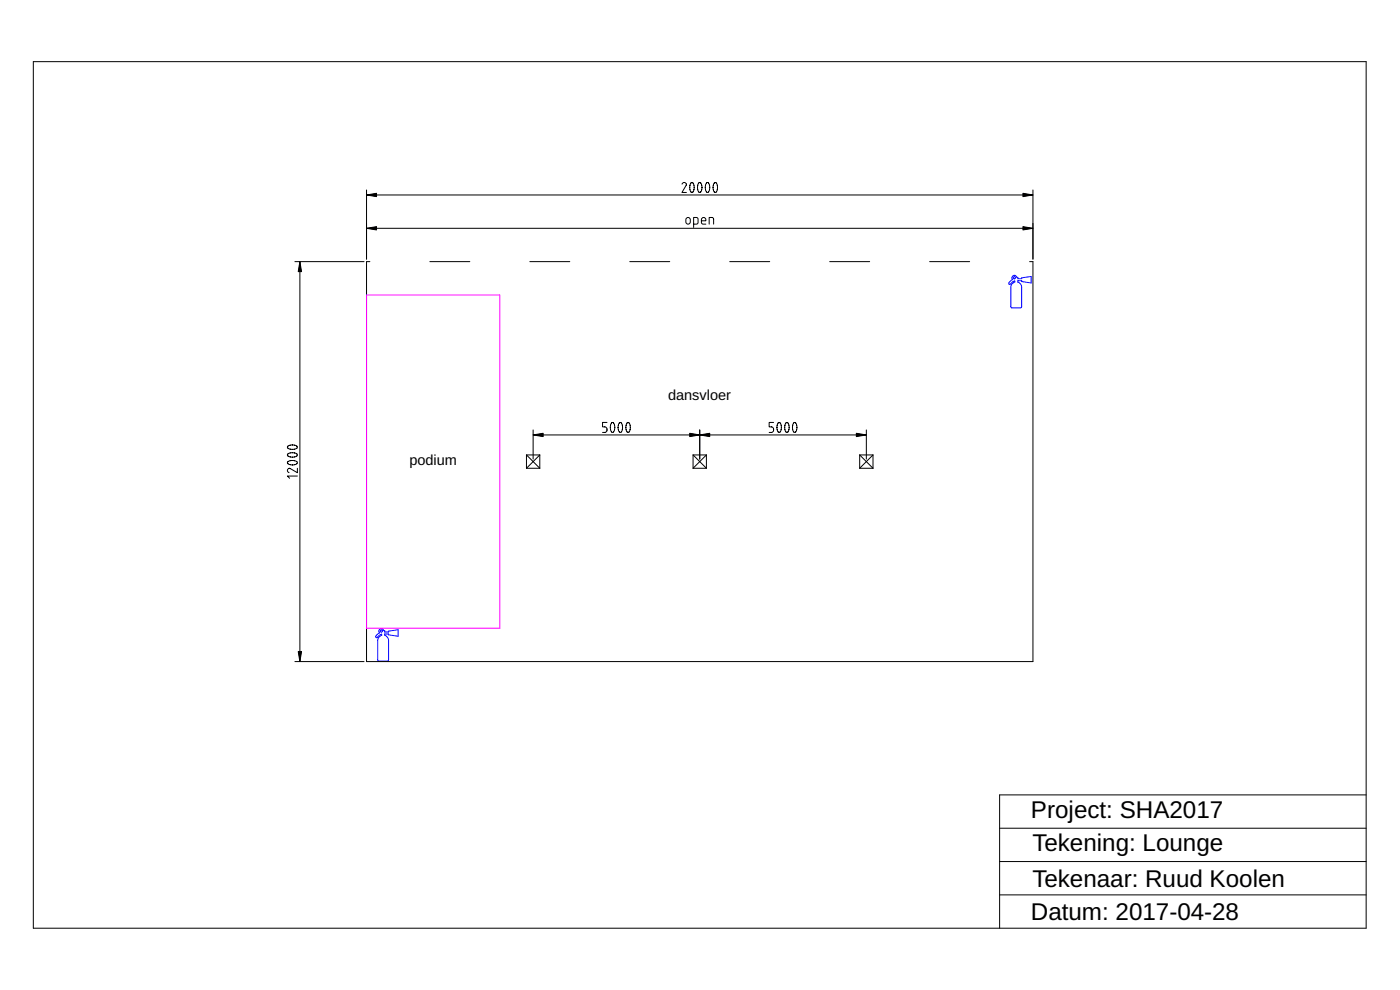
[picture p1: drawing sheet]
<svg xmlns="http://www.w3.org/2000/svg" width="420mm" height="297mm" viewBox="0 0 420 297" stroke-linecap="round" stroke-linejoin="round" font-family="sans-serif">
<g fill="none" stroke="#000" stroke-width=".3">
<path d="M10 18.5h400v260h-400zM110 57v20.8M110 58.5h200M204.7 55.2a.65 .65 0 0 1 .8-.5 .65 .65 0 0 1 .5 .8l-1.3 2.3h1.3M207.4 57.6l.3 .2 .3-.2M208 57.6l.3-.7a2.16 2.16 0 0 0-.6-2.2l-.5 .4-.2 .7 .1 1.1 .3 .7M209.7 57.6l.3 .2 .3-.2M210.3 57.6l.3-.7a2.16 2.16 0 0 0-.6-2.2l-.4 .4-.2 .7v1.1l.3 .7M212 57.6l.3 .2 .3-.2M212.6 57.6l.3-.7a2.16 2.16 0 0 0-.6-2.2l-.4 .4-.2 .7v1.1l.3 .7M214.4 57.6l.3 .2 .3-.2M215 57.6l.3-.7a2.16 2.16 0 0 0-.6-2.2l-.5 .4-.2 .7 .1 1.1 .3 .7"/>
<path d="M310 57v20.8M88.5 78.5h20.8M90 78.5v120M110 68.5h200M111 78.5h-1v120h200v-120h-1M129 78.5h12M159 78.5h12M189 78.5h12M206 65.4l.5-.1 .5 .1 .2 1.2a.67 .67 0 0 1-.7 .6 .67 .67 0 0 1-.7-.6zM208.2 67.2h.8l.4-.2 .1-1.2-.2-.5h-1.1v3M210.5 66.2h1.3a.7 .7 0 0 0-.4-.9 .7 .7 0 0 0-.9 .6l.1 1.1 .4 .2h.8M212.8 67.2v-1.9h.9l.4 .2 .1 1.7"/>
<path d="M219 78.5h12M249 78.5h12M279 78.5h12M86.4 138.5l.7-.3h1.1l.7 .2 .4 .4-.6 .6-1.4 .1-.9-.4-.2-.3zM86.4 136.2l.7-.3h1.1l.7 .2 .4 .4-.6 .5-1.4 .1-.9-.3-.2-.3zM86.4 133.9l.7-.3 1.1-.1 .7 .2 .4 .5-.6 .5-1.4 .1-.9-.3-.2-.3zM158 136.5v4M158 136.5h4M158 136.5l4 4M160 130.5h100M160 129v8.8M162 136.5v4"/>
<path d="M162 136.5l-4 4M182.2 126.8h-1.4v1.3h.7a.85 .85 0 0 1 .7 .8 .85 .85 0 0 1-.7 .8h-.7M183.5 126.9l.5-.1 .5 1-.1 1.4-.6 .5-.4-.3-.2-.7v-1.1zM185.9 126.9l.4-.1 .5 1-.1 1.4-.5 .5-.5-.3-.2-.7 .1-1.1zM188.2 126.9l.5-.1 .4 1-.1 1.4-.5 .5-.4-.3-.2-.7v-1.1zM208 136.5v4M208 136.5h4M208 136.5l4 4M210 129v8.8M212 136.5v4M212 136.5l-4 4M232.2 126.8h-1.4v1.3h.7a.85 .85 0 0 1 .7 .8 .85 .85 0 0 1-.7 .8h-.7"/>
<path d="M233.5 126.9l.5-.1 .5 1-.1 1.4-.6 .5-.4-.3-.2-.7v-1.1zM235.9 126.9l.4-.1 .5 1-.1 1.4-.5 .5-.5-.3-.2-.7 .1-1.1zM238.2 126.9l.5-.1 .4 1-.1 1.4-.5 .5-.4-.3-.2-.7v-1.1zM258 136.5v4M258 136.5h4M258 136.5l4 4M260 129v8.8M262 136.5v4M262 136.5l-4 4M89.3 142.8h-3.1l.7 .7M89.3 140.5v1.3l-2.3-1.3a.65 .65 0 0 0-.8 .5 .65 .65 0 0 0 .5 .8M158 140.5h4"/>
<path d="M208 140.5h4M258 140.5h4M88.5 198.5h20.8M410 238.5h-110v40M300 258.5h110M300 248.5h110M300 268.5h110"/>
</g>
<g fill="none" stroke="#00f" stroke-width=".3">
<path d="M303.9 82.8l.8-.1 .4 .5h.4v.4h1.1v-.2l2.9-.5v2l-2.9-.4v-.3h-1.1v.4l.2 .1a1.67 1.67 0 0 1 .9 1.5v5.8l-.3 .4h-2.6l-.3-.2v-6a1.66 1.66 0 0 1 1.1-1.6v-.3l-.8 .4-.6 .6-.3-.1 .1-.6 1-.7-.2-.5zM113.9 188.8l.8-.1 .4 .5h.4v.4h1.1v-.2l2.9-.5v2l-2.9-.4v-.3h-1.1v.4l.2 .1a1.67 1.67 0 0 1 .9 1.5v5.8l-.3 .4h-2.6l-.3-.2v-6a1.66 1.66 0 0 1 1.1-1.6v-.3l-.8 .4-.6 .6-.3-.1 .1-.6 1-.7-.2-.5z"/>
<circle cx="304.4" cy="83.3" r=".33"/>
<circle cx="114.4" cy="189.3" r=".33"/>
</g>
<path d="M110 58.5l3-.5v1zM307 58l3 .5-3 .5zM90 78.5l.5 3h-1zM110 68.5l3-.5v1zM307 68l3 .5-3 .5zM160 130.5l3-.5v1zM210 130.5l3-.5v1zM207 130l3 .5-3 .5zM257 130l3 .5-3 .5zM89.5 195.5h1l-.5 3z" fill="#000"/>
<path d="M110 58.5l3-.5v1zM307 58l3 .5-3 .5zM90 78.5l.5 3h-1zM110 68.5l3-.5v1zM307 68l3 .5-3 .5zM160 130.5l3-.5v1zM210 130.5l3-.5v1zM207 130l3 .5-3 .5zM257 130l3 .5-3 .5zM89.5 195.5h1l-.5 3z" fill="#000" stroke="#000" stroke-width=".3"/>
<path d="M110 88.5h40v100h-40z" fill="none" stroke="#f0f" stroke-width=".3"/>
<g font-size="7.3">
<text x="309.4" y="245.4">Project: SHA2017</text>
<text x="309.8" y="255.4">Tekening: Lounge</text>
<text x="309.8" y="266.1">Tekenaar: Ruud Koolen</text>
<text x="309.4" y="276">Datum: 2017-04-28</text>
</g>
<g font-size="4.4">
<text x="200.5" y="120.1">dansvloer</text>
<text x="122.9" y="139.6">podium</text>
</g>
</svg>
